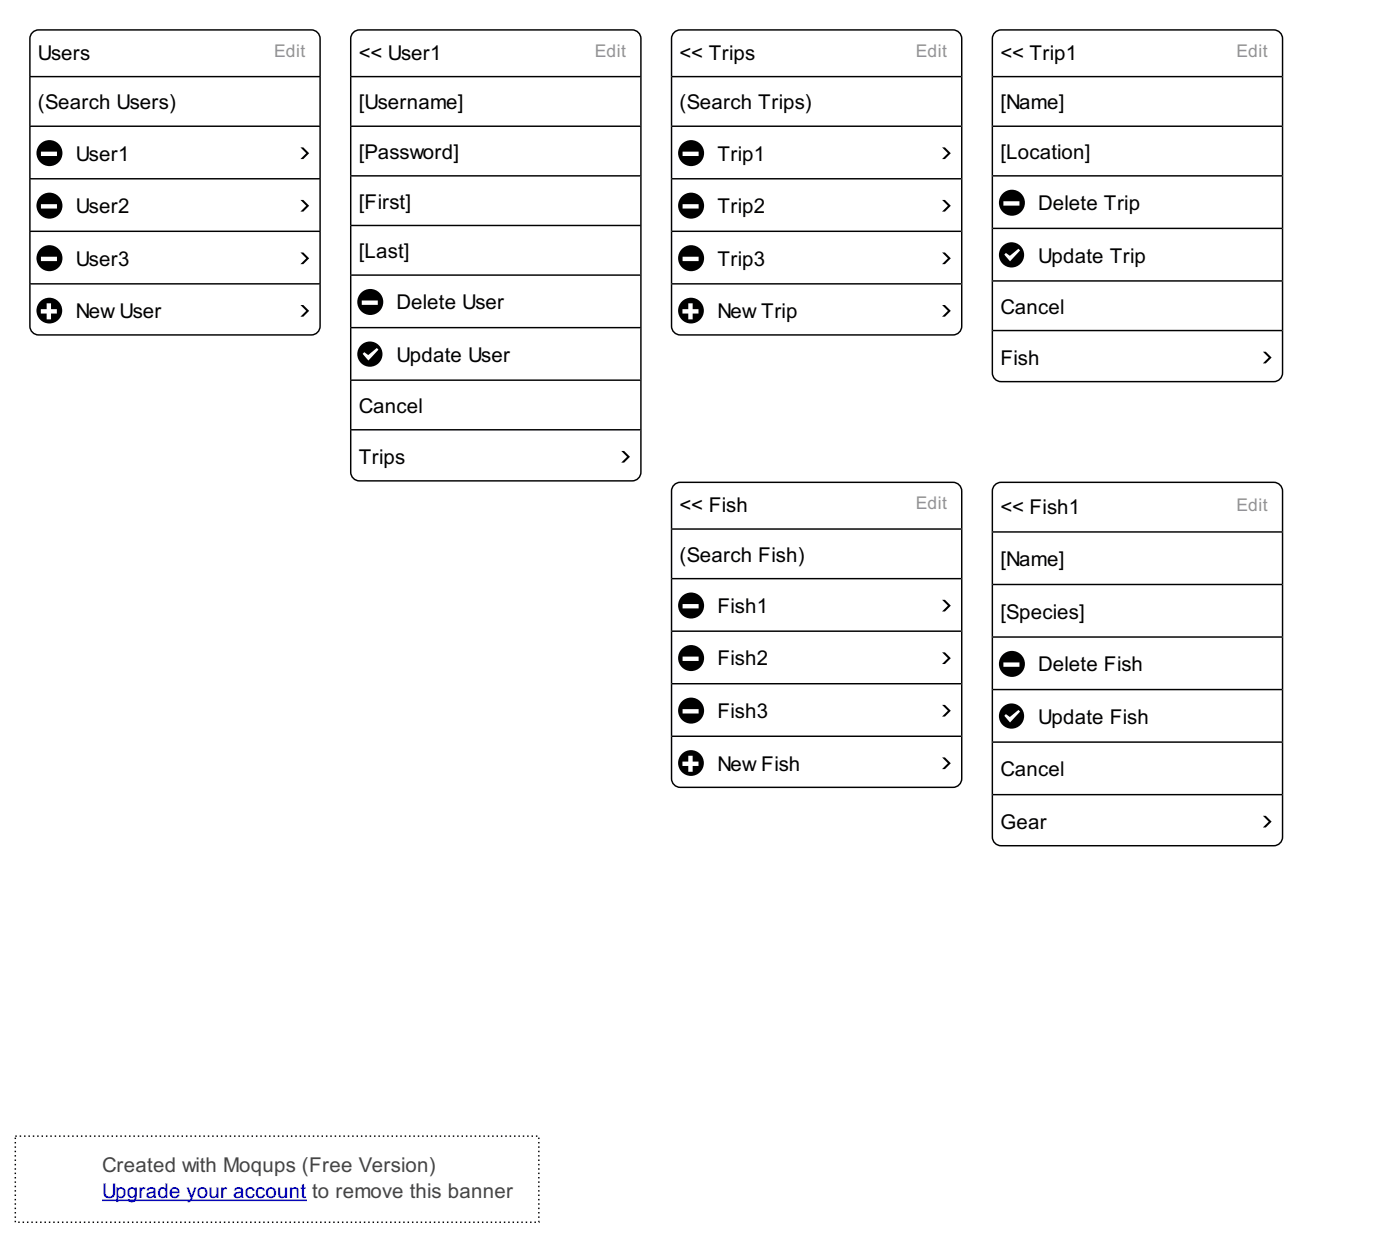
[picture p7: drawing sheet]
<svg xmlns="http://www.w3.org/2000/svg" width="533mm" height="471mm" viewBox="0 0 533 471" stroke-linecap="round" stroke-linejoin="round" font-family="sans-serif">
<path d="M12.4 12.4l1-.7 1.3-.3h103.9a3.3 3.3 0 0 1 3.4 3.3v109.5a3.3 3.3 0 0 1-3.4 3.3h-103.9a3.3 3.3 0 0 1-3.3-3.3v-109.5l.3-1.3z" fill="none" stroke="#000" stroke-width=".56"/>
<path d="M11.4 29.2h110.6z" fill="#fff"/>
<path d="M11.4 29.2h110.6" fill="none" stroke="#000" stroke-width=".56"/>
<path d="M11.4 48.1h110.6z" fill="#fff"/>
<path d="M11.4 48.1h110.6" fill="none" stroke="#000" stroke-width=".56"/>
<g fill="#000">
<path d="M114.5 56.1h1.1l2.2 2.2-2.2 2.3h-1.1l2.2-2.3z"/>
<path d="M13.9 58.3a5 5 0 0 0 9.9 0 5 5 0 0 0-9.9 0zM15.6 57.7h6.1v1.7h-6.1z"/>
</g>
<path d="M11.4 68.1h110.6z" fill="#fff"/>
<path d="M11.4 68.1h110.6" fill="none" stroke="#000" stroke-width=".56"/>
<g fill="#000">
<path d="M114.5 76.1h1.1l2.2 2.2-2.2 2.3h-1.1l2.2-2.3z"/>
<path d="M13.9 78.3a5 5 0 0 0 9.9 0 5 5 0 0 0-9.9 0zM15.6 77.7h6.1v1.7h-6.1z"/>
</g>
<path d="M11.4 88.1h110.6z" fill="#fff"/>
<path d="M11.4 88.1h110.6" fill="none" stroke="#000" stroke-width=".56"/>
<g fill="#000">
<path d="M114.5 96.1h1.1l2.2 2.2-2.2 2.3h-1.1l2.2-2.3z"/>
<path d="M13.9 98.3a5 5 0 0 0 9.9 0 5 5 0 0 0-9.9 0zM15.6 97.7h6.1v1.7h-6.1z"/>
</g>
<path d="M11.4 108.1h110.6z" fill="#fff"/>
<path d="M11.4 108.1h110.6" fill="none" stroke="#000" stroke-width=".56"/>
<g fill="#000">
<path d="M114.5 116.1h1.1l2.2 2.2-2.2 2.3h-1.1l2.2-2.3z"/>
<path d="M13.9 118.3a4.9 4.9 0 0 0 9.8 0 4.9 4.9 0 0 0-9.8 0zM15.6 117.7h2.2v-2.2h1.6v2.2h2.3v1.7h-2.3v2.2h-1.6v-2.2h-2.2z"/>
</g>
<path d="M134.6 12.4l1.1-.7 1.3-.3h103.9a3.3 3.3 0 0 1 3.3 3.3v165a3.3 3.3 0 0 1-3.3 3.4h-103.9a3.3 3.3 0 0 1-3.4-3.4v-165l.3-1.3z" fill="#fff"/>
<path d="M134.6 12.4l1.1-.7 1.3-.3h103.9a3.3 3.3 0 0 1 3.3 3.3v165a3.3 3.3 0 0 1-3.3 3.4h-103.9a3.3 3.3 0 0 1-3.4-3.4v-165l.3-1.3z" fill="none" stroke="#000" stroke-width=".56"/>
<path d="M133.6 29.2h110.6z" fill="#fff"/>
<path d="M133.6 29.2h110.6" fill="none" stroke="#000" stroke-width=".56"/>
<path d="M133.6 48.1h110.6z" fill="#fff"/>
<path d="M133.6 48.1h110.6" fill="none" stroke="#000" stroke-width=".56"/>
<path d="M133.6 66.9h110.6z" fill="#fff"/>
<path d="M133.6 66.9h110.6" fill="none" stroke="#000" stroke-width=".56"/>
<path d="M133.6 85.8h110.6z" fill="#fff"/>
<path d="M133.6 85.8h110.6" fill="none" stroke="#000" stroke-width=".56"/>
<path d="M133.6 104.7h110.6z" fill="#fff"/>
<path d="M133.6 104.7h110.6" fill="none" stroke="#000" stroke-width=".56"/>
<path d="M136.1 115a5 5 0 0 0 9.9 0 5 5 0 0 0-9.9 0zM137.8 114.4h6.1v1.7h-6.1z" fill="#000"/>
<path d="M133.6 124.7h110.6z" fill="#fff"/>
<path d="M133.6 124.7h110.6" fill="none" stroke="#000" stroke-width=".56"/>
<path d="M136.1 134.8a4.8 4.8 0 0 0 9.6 0 4.8 4.8 0 0 0-9.6 0zM138.8 134.1l1.5 1.1 3.3-2.7 .6 .6-3.8 4.2-2.2-2.6z" fill="#000"/>
<path d="M133.6 144.7h110.6z" fill="#fff"/>
<path d="M133.6 144.7h110.6" fill="none" stroke="#000" stroke-width=".56"/>
<path d="M133.6 163.6h110.6z" fill="#fff"/>
<path d="M133.6 163.6h110.6" fill="none" stroke="#000" stroke-width=".56"/>
<path d="M236.7 171.7h1.1l2.2 2.2-2.2 2.2h-1.1l2.2-2.2z" fill="#000"/>
<path d="M256.8 12.4l1.1-.7 1.3-.3h103.9a3.3 3.3 0 0 1 3.3 3.3v109.5a3.3 3.3 0 0 1-3.3 3.3h-103.9a3.3 3.3 0 0 1-3.3-3.3v-109.5l.2-1.3z" fill="#fff"/>
<path d="M256.8 12.4l1.1-.7 1.3-.3h103.9a3.3 3.3 0 0 1 3.3 3.3v109.5a3.3 3.3 0 0 1-3.3 3.3h-103.9a3.3 3.3 0 0 1-3.3-3.3v-109.5l.2-1.3z" fill="none" stroke="#000" stroke-width=".56"/>
<path d="M255.9 29.2h110.5z" fill="#fff"/>
<path d="M255.9 29.2h110.5" fill="none" stroke="#000" stroke-width=".56"/>
<path d="M255.9 48.1h110.5z" fill="#fff"/>
<path d="M255.9 48.1h110.5" fill="none" stroke="#000" stroke-width=".56"/>
<g fill="#000">
<path d="M358.9 56.1h1.1l2.3 2.2-2.3 2.3h-1.1l2.3-2.3z"/>
<path d="M258.4 58.3a5 5 0 0 0 9.9 0 5 5 0 0 0-9.9 0zM260.1 57.7h6.1v1.7h-6.1z"/>
</g>
<path d="M255.9 68.1h110.5z" fill="#fff"/>
<path d="M255.9 68.1h110.5" fill="none" stroke="#000" stroke-width=".56"/>
<g fill="#000">
<path d="M358.9 76.1h1.1l2.3 2.2-2.3 2.3h-1.1l2.3-2.3z"/>
<path d="M258.4 78.3a5 5 0 0 0 9.9 0 5 5 0 0 0-9.9 0zM260.1 77.7h6.1v1.7h-6.1z"/>
</g>
<path d="M255.9 88.1h110.5z" fill="#fff"/>
<path d="M255.9 88.1h110.5" fill="none" stroke="#000" stroke-width=".56"/>
<g fill="#000">
<path d="M358.9 96.1h1.1l2.3 2.2-2.3 2.3h-1.1l2.3-2.3z"/>
<path d="M258.4 98.3a5 5 0 0 0 9.9 0 5 5 0 0 0-9.9 0zM260.1 97.7h6.1v1.7h-6.1z"/>
</g>
<path d="M255.9 108.1h110.5z" fill="#fff"/>
<path d="M255.9 108.1h110.5" fill="none" stroke="#000" stroke-width=".56"/>
<g fill="#000">
<path d="M358.9 116.1h1.1l2.3 2.2-2.3 2.3h-1.1l2.3-2.3z"/>
<path d="M258.4 118.3a4.9 4.9 0 0 0 9.8 0 4.9 4.9 0 0 0-9.8 0zM260 117.7h2.2v-2.2h1.7v2.2h2.2v1.7h-2.2v2.2h-1.7v-2.2h-2.2z"/>
</g>
<path d="M379.1 12.4l1-.7 1.3-.3h103.9a3.3 3.3 0 0 1 3.4 3.3v127.3a3.3 3.3 0 0 1-3.4 3.3h-103.9a3.3 3.3 0 0 1-3.3-3.3v-127.3l.2-1.3z" fill="#fff"/>
<path d="M379.1 12.4l1-.7 1.3-.3h103.9a3.3 3.3 0 0 1 3.4 3.3v127.3a3.3 3.3 0 0 1-3.4 3.3h-103.9a3.3 3.3 0 0 1-3.3-3.3v-127.3l.2-1.3z" fill="none" stroke="#000" stroke-width=".56"/>
<path d="M378.1 29.2h110.6z" fill="#fff"/>
<path d="M378.1 29.2h110.6" fill="none" stroke="#000" stroke-width=".56"/>
<path d="M378.1 48.1h110.6z" fill="#fff"/>
<path d="M378.1 48.1h110.6" fill="none" stroke="#000" stroke-width=".56"/>
<path d="M378.1 66.9h110.6z" fill="#fff"/>
<path d="M378.1 66.9h110.6" fill="none" stroke="#000" stroke-width=".56"/>
<path d="M380.6 77.2a5 5 0 0 0 9.9 0 5 5 0 0 0-9.9 0zM382.3 76.6h6.1v1.7h-6.1z" fill="#000"/>
<path d="M378.1 87h110.6z" fill="#fff"/>
<path d="M378.1 87h110.6" fill="none" stroke="#000" stroke-width=".56"/>
<path d="M380.6 97a4.8 4.8 0 0 0 9.6 0 4.8 4.8 0 0 0-9.6 0zM383.2 96.3l1.5 1.1 3.3-2.7 .6 .6-3.8 4.2-2.2-2.6z" fill="#000"/>
<path d="M378.1 107h110.6z" fill="#fff"/>
<path d="M378.1 107h110.6" fill="none" stroke="#000" stroke-width=".56"/>
<path d="M378.1 125.8h110.6z" fill="#fff"/>
<path d="M378.1 125.8h110.6" fill="none" stroke="#000" stroke-width=".56"/>
<path d="M481.2 133.9h1.1l2.2 2.2-2.2 2.2h-1.1l2.2-2.2z" fill="#000"/>
<path d="M256.8 184.6l1.1-.7 1.3-.3h103.9a3.3 3.3 0 0 1 3.3 3.4v109.4a3.3 3.3 0 0 1-3.3 3.3h-103.9a3.3 3.3 0 0 1-3.3-3.3v-109.4l.2-1.3z" fill="#fff"/>
<path d="M256.8 184.6l1.1-.7 1.3-.3h103.9a3.3 3.3 0 0 1 3.3 3.4v109.4a3.3 3.3 0 0 1-3.3 3.3h-103.9a3.3 3.3 0 0 1-3.3-3.3v-109.4l.2-1.3z" fill="none" stroke="#000" stroke-width=".56"/>
<path d="M255.9 201.4h110.5z" fill="#fff"/>
<path d="M255.9 201.4h110.5" fill="none" stroke="#000" stroke-width=".56"/>
<path d="M255.9 220.3h110.5z" fill="#fff"/>
<path d="M255.9 220.3h110.5" fill="none" stroke="#000" stroke-width=".56"/>
<g fill="#000">
<path d="M358.9 228.4h1.1l2.3 2.2-2.3 2.2h-1.1l2.3-2.2z"/>
<path d="M258.4 230.5a5 5 0 0 0 9.9 0 5 5 0 0 0-9.9 0zM260.1 230h6.1v1.6h-6.1z"/>
</g>
<path d="M255.9 240.3h110.5z" fill="#fff"/>
<path d="M255.9 240.3h110.5" fill="none" stroke="#000" stroke-width=".56"/>
<g fill="#000">
<path d="M358.9 248.4h1.1l2.3 2.2-2.3 2.2h-1.1l2.3-2.2z"/>
<path d="M258.4 250.5a5 5 0 0 0 9.9 0 5 5 0 0 0-9.9 0zM260.1 250h6.1v1.6h-6.1z"/>
</g>
<path d="M255.9 260.3h110.5z" fill="#fff"/>
<path d="M255.9 260.3h110.5" fill="none" stroke="#000" stroke-width=".56"/>
<g fill="#000">
<path d="M358.9 268.4h1.1l2.3 2.2-2.3 2.2h-1.1l2.3-2.2z"/>
<path d="M258.4 270.5a5 5 0 0 0 9.9 0 5 5 0 0 0-9.9 0zM260.1 270h6.1v1.6h-6.1z"/>
</g>
<path d="M255.9 280.3h110.5z" fill="#fff"/>
<path d="M255.9 280.3h110.5" fill="none" stroke="#000" stroke-width=".56"/>
<g fill="#000">
<path d="M358.9 288.4h1.1l2.3 2.2-2.3 2.2h-1.1l2.3-2.2z"/>
<path d="M258.4 290.5a4.9 4.9 0 0 0 9.8 0 4.9 4.9 0 0 0-9.8 0zM260 289.9h2.2v-2.2h1.7v2.2h2.2v1.7h-2.2v2.2h-1.7v-2.2h-2.2z"/>
</g>
<path d="M379.1 184.6l1-.7 1.3-.3h103.9a3.3 3.3 0 0 1 3.4 3.4v131.6a3.3 3.3 0 0 1-3.4 3.4h-103.9a3.3 3.3 0 0 1-3.3-3.4v-131.6l.2-1.3z" fill="#fff"/>
<path d="M379.1 184.6l1-.7 1.3-.3h103.9a3.3 3.3 0 0 1 3.4 3.4v131.6a3.3 3.3 0 0 1-3.4 3.4h-103.9a3.3 3.3 0 0 1-3.3-3.4v-131.6l.2-1.3z" fill="none" stroke="#000" stroke-width=".56"/>
<path d="M378.1 202.5h110.6z" fill="#fff"/>
<path d="M378.1 202.5h110.6" fill="none" stroke="#000" stroke-width=".56"/>
<path d="M378.1 222.5h110.6z" fill="#fff"/>
<path d="M378.1 222.5h110.6" fill="none" stroke="#000" stroke-width=".56"/>
<path d="M378.1 242.5h110.6z" fill="#fff"/>
<path d="M378.1 242.5h110.6" fill="none" stroke="#000" stroke-width=".56"/>
<path d="M380.6 252.8a5 5 0 0 0 9.9 0 5 5 0 0 0-9.9 0zM382.3 252.2h6.1v1.7h-6.1z" fill="#000"/>
<path d="M378.1 262.5h110.6z" fill="#fff"/>
<path d="M378.1 262.5h110.6" fill="none" stroke="#000" stroke-width=".56"/>
<path d="M380.6 272.6a4.8 4.8 0 0 0 9.6 0 4.8 4.8 0 0 0-9.6 0zM383.2 271.9l1.5 1.1 3.3-2.7 .6 .6-3.8 4.2-2.2-2.6z" fill="#000"/>
<path d="M378.1 282.5h110.6z" fill="#fff"/>
<path d="M378.1 282.5h110.6" fill="none" stroke="#000" stroke-width=".56"/>
<path d="M378.1 302.5h110.6z" fill="#fff"/>
<path d="M378.1 302.5h110.6" fill="none" stroke="#000" stroke-width=".56"/>
<path d="M481.2 310.6h1.1l2.2 2.2-2.2 2.2h-1.1l2.2-2.2z" fill="#000"/>
<path d="M5.8 432.5h199.5v32.8h-199.5z" fill="#fff"/>
<path d="M5.8 432.5h199.5v32.8h-199.5z" fill="none" stroke="#000" stroke-width=".56" stroke-dasharray=".6 1.1" stroke-linecap="butt"/>
<path d="M38.9 457h77.8" fill="none" stroke="#00e" stroke-width=".56"/>
<g font-size="7.8">
<text x="14.4" y="22.8">Users</text>
<text x="136.7" y="22.8">&lt;&lt; User1</text>
<text x="258.9" y="22.8">&lt;&lt; Trips</text>
<text x="381.1" y="22.8">&lt;&lt; Trip1</text>
<text x="14.4" y="41.7">(Search Users)</text>
<text x="136.7" y="41.7">[Username]</text>
<text x="258.9" y="41.7">(Search Trips)</text>
<text x="381.1" y="41.7">[Name]</text>
<text x="28.9" y="61.1">User1</text>
<text x="136.7" y="60.6">[Password]</text>
<text x="273.4" y="61.1">Trip1</text>
<text x="381.1" y="60.6">[Location]</text>
<text x="28.9" y="81.1">User2</text>
<text x="136.7" y="79.5">[First]</text>
<text x="273.4" y="81.1">Trip2</text>
<text x="395.6" y="80">Delete Trip</text>
<text x="28.9" y="101.1">User3</text>
<text x="136.7" y="98.3">[Last]</text>
<text x="273.4" y="101.1">Trip3</text>
<text x="395.6" y="100">Update Trip</text>
<text x="151.1" y="117.8">Delete User</text>
<text x="381.1" y="119.5">Cancel</text>
<text x="28.9" y="121.1">New User</text>
<text x="273.4" y="121.1">New Trip</text>
<text x="151.1" y="137.8">Update User</text>
<text x="381.1" y="138.9">Fish</text>
<text x="136.7" y="157.2">Cancel</text>
<text x="136.7" y="176.7">Trips</text>
<text x="258.9" y="195">&lt;&lt; Fish</text>
<text x="381.1" y="195.6">&lt;&lt; Fish1</text>
<text x="258.9" y="213.9">(Search Fish)</text>
<text x="381.1" y="215.6">[Name]</text>
<text x="273.4" y="233.4">Fish1</text>
<text x="381.1" y="235.6">[Species]</text>
<text x="273.4" y="253.4">Fish2</text>
<text x="395.6" y="255.6">Delete Fish</text>
<text x="273.4" y="273.4">Fish3</text>
<text x="395.6" y="275.6">Update Fish</text>
<text x="273.4" y="293.4">New Fish</text>
<text x="381.1" y="295.6">Cancel</text>
<text x="381.1" y="315.6">Gear</text>
</g>
<text font-size="7.8" fill="#444" x="38.9" y="446.1">Created with Moqups (Free Version)</text>
<text font-size="7.8" fill="#00e" x="38.9" y="456.1">Upgrade your account to remove this banner</text>
<g font-size="6.7" fill="#929292">
<text x="104.5" y="21.7">Edit</text>
<text x="226.7" y="21.7">Edit</text>
<text x="348.9" y="21.7">Edit</text>
<text x="471.1" y="21.7">Edit</text>
<text x="348.9" y="193.9">Edit</text>
<text x="471.1" y="194.5">Edit</text>
</g>
</svg>
